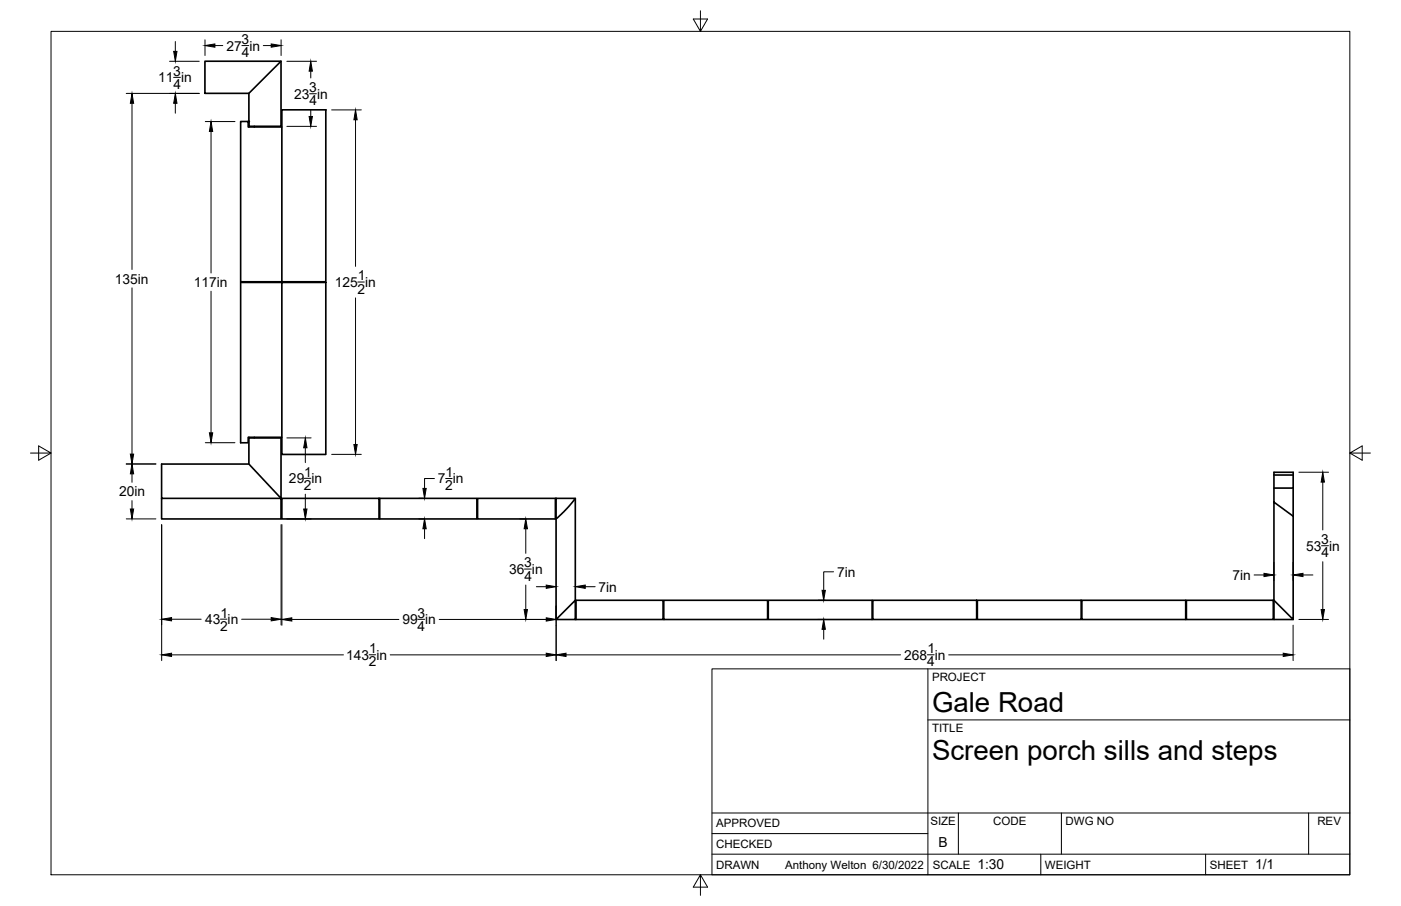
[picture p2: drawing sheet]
<svg xmlns="http://www.w3.org/2000/svg" width="432mm" height="279mm" viewBox="0 0 432 279" stroke-linecap="round" stroke-linejoin="round" font-family="sans-serif">
<!-- layer: Visible -->
<g fill="none" stroke="#000" stroke-width=".51">
<path d="M63.2 18.9h23.4l-9.9 9.9h-13.5zM86.6 18.9v20h-9.9v-10.1M76.7 37.5v1.7M78.4 38.9v.3M86.9 33.9h13.5v53h-13.5zM86.9 39.2h-10.4v-1.7h-2.3v49.4h12.7M86.9 87.1h13.5v53h-13.5zM86.9 87.1h-12.7v49.4h2.3v-1.6h10.4M76.7 134.9v.2M78.4 134.9v.2M76.7 143.1l9.9 10.6v-18.6h-9.9v8h-26.9v10.6h36.8v6.3h-36.8v-6.3M86.9 153.7h29.9v6.3h-29.9z"/>
<path d="M117 153.7h30v6.3h-30zM147.2 153.7h24v6.3h-24zM171.4 153.7h5.9l-2.4 2.9-3.5 3.4zM177.3 153.7v31.4M392.6 150.5h6v-4.9h-6v9.3l6 4.3v31.9l-6-6v-30.2M392.6 146.5h6M398.6 150.5v8.7M171.4 160v31.1M171.4 191.1l5.9-6v6zM177.5 185.1h26.9v6h-26.9zM204.6 185.1h32v6h-32zM236.8 185.1h32v6h-32z"/>
<path d="M269 185.1h32v6h-32zM301.2 185.1h32v6h-32zM333.4 185.1h32v6h-32zM365.7 185.1h26.7v6h-26.7zM392.6 185.1v6h6"/>
</g>
<circle cx="76.7" cy="37.5" r=".24" fill="#000" stroke="#000" stroke-width=".31"/>
<!-- layer: Border -->
<path d="M15.7 9.7h400.3v260.1h-400.3zM215.9 3.3v6.4l-2.2-3.8h4.4l-2.2 3.8M9.4 139.7h6.3l-3.8-2.2v4.4l3.8-2.2M416 139.7l3.8 2.2v-4.4l-3.8 2.2h6.4M215.9 269.8l2.2 3.8h-4.4l2.2-3.8v6.3" fill="none" stroke="#000" stroke-width=".31"/>
<!-- layer: Titleblock -->
<path d="M219.4 206.3h196.6v63.5h-196.6zM286 206.3v63.5M286 222h130M219.4 257.1h66.6M219.4 250.7h196.6M295.4 250.7v12.7M327.1 250.7v12.7M403.3 250.7v12.7M219.4 263.4h196.6M320.8 263.4v6.4M371.6 263.4v6.4" fill="none" stroke="#000" stroke-width=".31"/>
<!-- layer: Dimensions -->
<g fill="none" stroke="#000" stroke-width=".31">
<path d="M52.3 18.9h9.1M54 12.8v3.1M63.2 12.3v4.8M66.2 14.1h2.5M74.5 14.1h2.1M81.2 14.1h2.4M86.6 12.3v4.8M88.4 18.9h9.2M38.9 28.8h22.5M40.7 31.9v51.2M53.5 23.9h2.1M54 31.9v3"/>
<path d="M63.3 37.5h9.1M88.4 39h9.2M95.4 28.9h2.1M95.8 21.9v2.1M95.8 33.8v2.1M102.2 33.9h9.2M109.6 36.9v45.2M65 40.5v43.7M40.7 88.8v51.2M65 89.8v43.7M109.6 91.9v45.2M110.3 87h2"/>
<path d="M63.3 136.5h9.1M88.4 135h7.5M94.1 138.1v4.6M38.9 143.1h9.1M40.7 146.1v2.6M40.7 154.4v2.6M93.8 147.5h2M94.1 152.4v4.6M102.2 140.1h9.2M129.1 153.7h1.8M133.9 147.6h-3v3M137.4 147.6h2"/>
<path d="M400.3 145.6h9.2M407.7 148.7v14.7M38.9 160h9.1M49.8 161.8v41.9M86.6 161.8v30.9M86.9 161.8v31M88.4 160h7.5M129.1 160h1.8M130.9 163.1v3M160.3 160h1.9M161.6 175.5h2.2M162.1 163.1v7.5"/>
<path d="M256.9 176.3h-3v5.8M386.5 177.3h3.1M392.6 173.4v5.7M398.5 173.4v5.7M401.6 177.3h3M407.3 168.3h2.1M407.7 173.2v14.8M52.9 191h9.1M67.9 190.9h2.1M74.5 191h9.1M89.9 191h33M128.8 191h2.1"/>
<path d="M135.4 191h34.2M162.1 180.4v7.6M165.3 180.9h3.1M171.4 186.9v16.8M180.4 180.9h3M252.1 191h2.2M252.1 185.1h2.2M253.9 194.1v3M398.5 192.8v10.9M400.3 191h9.2M52.9 202h53M113.8 201.9h2"/>
<path d="M120.3 202h48.1M174.5 202h103.1M285.8 201.9h2.1M292.4 202h103.1"/>
</g>
<g fill="#000" stroke="#000" stroke-width=".31">
<path d="M53.5 15.9h1l-.5 3zM63.2 14.1l3-.6v1.1zM83.6 13.5l3 .6-3 .5zM40.7 28.8l.5 3.1h-1zM54 28.8l.5 3.1h-1zM95.3 35.9h1l-.5 3.1zM95.8 18.9l.5 3h-1zM109.6 33.9l.5 3h-1zM65 37.5l.6 3h-1.1zM64.5 133.5h1.1l-.6 3zM94.1 135l.5 3.1h-1zM109.1 137.1h1l-.5 3z"/>
<path d="M40.7 143.1l.5 3h-1zM40.2 157h1l-.5 3zM40.2 140h1l-.5 3.1zM93.6 157h1l-.5 3zM130.3 150.6h1.1l-.5 3.1zM407.7 145.6l.5 3.1h-1zM130.9 160l.5 3.1h-1.1zM162.1 160l.5 3.1h-1.1zM389.6 176.8l3 .5-3 .5zM398.5 177.3l3.1-.5v1zM49.8 191l3.1-.5v1zM83.6 190.5l3 .5-3 .5z"/>
<path d="M86.9 191l3-.5v1zM161.5 188h1.1l-.5 3zM168.4 190.5l3 .5-3 .5zM168.4 180.4l3 .5-3 .5zM177.3 180.9l3.1-.5v1zM253.9 191l.5 3.1h-1zM253.4 182.1h1l-.5 3zM407.2 188h1l-.5 3zM49.8 202l3.1-.6v1.1zM168.4 201.4l3 .6-3 .5zM171.4 202l3.1-.6v1.1zM395.5 201.4l3 .6-3 .5z"/>
</g>
<g font-size="8.5">
<text x="287.3" y="219.5">Gale Road</text>
<text x="287.3" y="234.5">Screen porch sills and steps</text>
</g>
<g font-size="4.3">
<text x="69.8" y="15.6">27 in</text>
<text x="74.4" y="13.5">3</text>
<text x="74.5" y="17.6">4</text>
<text x="53.4" y="23.3">3</text>
<text x="48.8" y="25.4">11 in</text>
<text x="53.4" y="27.4">4</text>
<text x="95.3" y="28.4">3</text>
<text x="90.7" y="30.4">23 in</text>
<text x="95.4" y="32.5">4</text>
<text x="35.4" y="87.4">135in</text>
<text x="59.8" y="88.5">117in</text>
<text x="103.2" y="88.5">125 in</text>
<text x="110.3" y="86.5">1</text>
<text x="110.2" y="90.6">2</text>
<text x="89.1" y="149">29 in</text>
<text x="93.8" y="147">1</text>
<text x="135" y="149.1">7 in</text>
<text x="137.3" y="147.1">1</text>
<text x="36.7" y="153.1">20in</text>
<text x="93.7" y="151.1">2</text>
<text x="137.2" y="151.2">2</text>
<text x="407.2" y="167.8">3</text>
<text x="402.6" y="169.8">53 in</text>
<text x="407.2" y="171.9">4</text>
<text x="156.9" y="177">36 in</text>
<text x="161.5" y="175">3</text>
<text x="161.6" y="179">4</text>
<text x="258" y="177.9">7in</text>
<text x="379.9" y="178.8">7in</text>
<text x="184.5" y="182.5">7in</text>
<text x="67.9" y="190.4">1</text>
<text x="128.6" y="190.5">3</text>
<text x="63.2" y="192.5">43 in</text>
<text x="67.8" y="194.5">2</text>
<text x="124" y="192.5">99 in</text>
<text x="128.7" y="194.5">4</text>
<text x="106.7" y="203.5">143 in</text>
<text x="113.7" y="201.4">1</text>
<text x="278.7" y="203.5">268 in</text>
<text x="285.8" y="201.4">1</text>
<text x="113.6" y="205.5">2</text>
<text x="285.8" y="205.5">4</text>
<text x="289.3" y="261.2">B</text>
<text x="301.2" y="268.1">1:30</text>
<text x="386.8" y="268.1">1/1</text>
</g>
<g font-size="3.5">
<text x="287.3" y="210.1">PROJECT</text>
<text x="287.3" y="225.8">TITLE</text>
<text x="220.7" y="255.2">APPROVED</text>
<text x="286.7" y="254.5">SIZE</text>
<text x="306.1" y="254.5">CODE</text>
<text x="328.4" y="254.5">DWG NO</text>
<text x="406" y="254.5">REV</text>
<text x="220.7" y="261.5">CHECKED</text>
<text x="220.7" y="267.9">DRAWN</text>
<text x="242" y="267.9">Anthony Welton 6/30/2022</text>
<text x="287.5" y="267.9">SCALE</text>
<text x="322.1" y="267.9">WEIGHT</text>
<text x="372.9" y="267.9">SHEET</text>
</g>
</svg>
